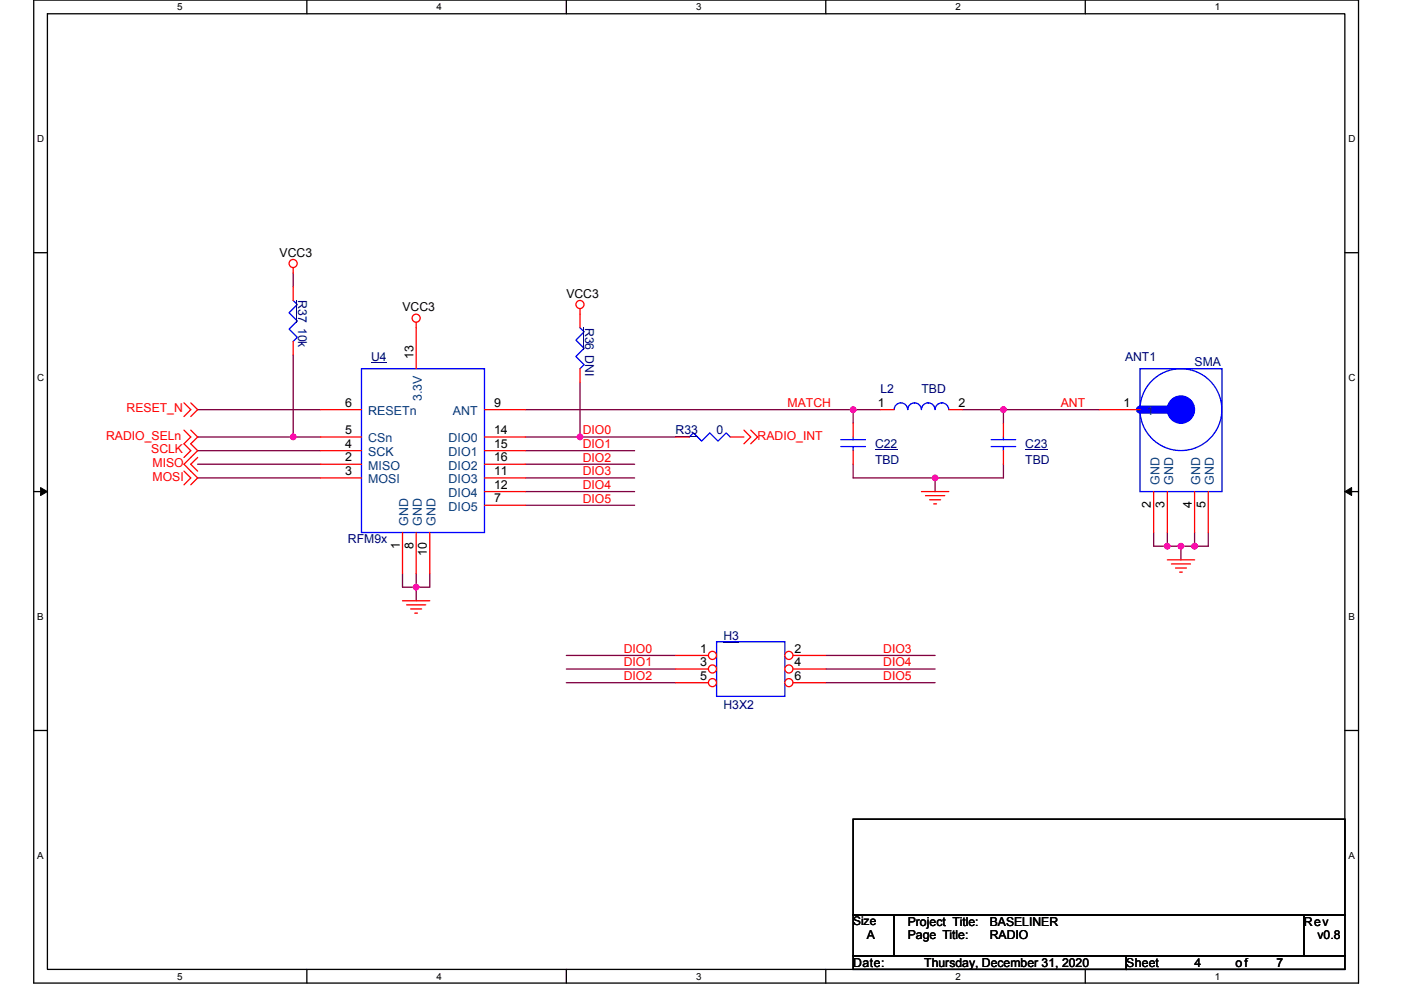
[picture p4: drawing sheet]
<svg xmlns="http://www.w3.org/2000/svg" width="297mm" height="210mm" viewBox="0 0 297 210" stroke-linecap="round" stroke-linejoin="round" font-family="sans-serif">
<path d="M7.2 0h280.8v208.5h-280.8zM10.1 2.9h275v202.7h-275z" fill="none" stroke="#000" stroke-width=".28"/>
<g fill="#fff">
<path d="M37.5 .3h1.2v2.3h-1.2z"/>
<path d="M37.5 205.9h1.2v2.3h-1.2z"/>
</g>
<path d="M65.1 0v2.9M65.1 205.6v2.9" fill="none" stroke="#000" stroke-width=".28"/>
<g fill="#fff">
<path d="M92.6 .3h1.1v2.3h-1.1z"/>
<path d="M92.6 205.9h1.1v2.3h-1.1z"/>
</g>
<path d="M120.1 0v2.9M120.1 205.6v2.9" fill="none" stroke="#000" stroke-width=".28"/>
<g fill="#fff">
<path d="M147.6 .3h1.1v2.3h-1.1z"/>
<path d="M147.6 205.9h1.1v2.3h-1.1z"/>
</g>
<path d="M175.1 0v2.9M175.1 205.6v2.9" fill="none" stroke="#000" stroke-width=".28"/>
<g fill="#fff">
<path d="M202.6 .3h1.1v2.3h-1.1z"/>
<path d="M202.6 205.9h1.1v2.3h-1.1z"/>
</g>
<path d="M230.1 0v2.9M230.1 205.6v2.9" fill="none" stroke="#000" stroke-width=".28"/>
<g fill="#fff">
<path d="M257.6 .3h1.2v2.3h-1.2z"/>
<path d="M257.6 205.9h1.2v2.3h-1.2z"/>
<path d="M7.9 28.3h1.5v2.3h-1.5z"/>
<path d="M285.9 28.3h1.5v2.3h-1.5z"/>
<path d="M7.9 78.9h1.5v2.3h-1.5z"/>
<path d="M285.9 78.9h1.5v2.3h-1.5z"/>
</g>
<path d="M7.2 53.6h2.9M285.1 53.6h2.9" fill="none" stroke="#000" stroke-width=".28"/>
<g fill="#fff">
<path d="M7.9 129.6h1.4v2.3h-1.4z"/>
<path d="M285.9 129.6h1.3v2.3h-1.3z"/>
</g>
<path d="M7.2 104.3h2.9M285.1 104.3h2.9" fill="none" stroke="#000" stroke-width=".28"/>
<path d="M8.6 103.4l1.5 .9-1.5 .8zM285.1 104.3l1.5-.9v1.7z" fill="#000" stroke="#000" stroke-width=".21"/>
<g fill="#fff">
<path d="M7.9 180.3h1.4v2.3h-1.4z"/>
<path d="M285.9 180.3h1.4v2.3h-1.4z"/>
</g>
<path d="M7.2 154.9h2.9M285.1 154.9h2.9M180.9 173.8h104.2v20.2h-104.2zM180.9 194h8.7v8.7h-8.7zM189.6 194h86.9v8.7h-86.9zM276.5 194h8.6v8.7h-8.6zM180.9 202.7h57.9v2.9h-57.9zM238.8 202.7h46.3v2.9h-46.3z" fill="none" stroke="#000" stroke-width=".28"/>
<g fill="none" stroke="#800040" stroke-width=".28">
<path d="M62.2 57.9v2.9M62.2 75.3v17.4M41.9 98.5h26.1M41.9 92.7h20.3M41.9 95.6h26.1M41.9 86.9h26.1M62.2 92.7h5.8M111.4 86.9h69.5M111.4 92.7h11.6M111.4 95.6h23.2M111.4 98.5h23.2M123 81.1v11.6"/>
<path d="M123 92.7h20.3M180.9 86.9v2.9M180.9 98.5v2.9h17.4M180.9 86.9h5.8M204.1 86.9h8.6M212.7 86.9v2.9M212.7 86.9h20.3M212.7 98.5v2.9h-14.4M41.9 101.4h26.1M111.4 101.4h23.2M111.4 104.3h23.2M111.4 107.2h23.2"/>
<path d="M198.3 101.4v2.9M244.6 112.9v2.9h2.9M247.5 115.8h2.9M247.5 112.9v2.9M250.4 115.8h2.9M250.4 115.8v2.9M253.3 112.9v2.9M256.2 112.9v2.9h-2.9M85.3 121.6v2.9h2.9M88.2 121.6v2.9M88.2 124.5v2.9M91.1 121.6v2.9h-2.9"/>
<path d="M120.1 139h23.2M175.1 139h23.2M120.1 141.9h23.2M120.1 144.8h23.2M175.1 141.9h23.2M175.1 144.8h23.2"/>
</g>
<g fill="#f0f" stroke="#f0f" stroke-width=".28">
<circle cx="88.2" cy="124.5" r=".57"/>
<circle cx="123" cy="92.7" r=".57"/>
<circle cx="180.9" cy="86.9" r=".57"/>
<circle cx="198.2" cy="101.4" r=".57"/>
<circle cx="212.7" cy="86.9" r=".57"/>
<circle cx="253.3" cy="115.8" r=".57"/>
<circle cx="247.5" cy="115.8" r=".57"/>
<circle cx="250.4" cy="115.8" r=".57"/>
<circle cx="62.2" cy="92.7" r=".57"/>
</g>
<g fill="none" stroke="#f00" stroke-width=".28">
<path d="M62.2 56.8v1.1M62.2 60.8v2.9M62.2 72.4v2.9M88.2 68.4v1.1M123 65.5v4M123 78.2v2.9M39 99.9l1.4 1.5-1.4 1.4M39 91.2l1.4 1.5-1.4 1.4 1.4 1.5-1.4 1.4M39 85.4l1.4 1.5-1.4 1.4M40.4 91.2l1.5 1.5-1.5 1.4 1.5 1.5-2.9 2.9 2.9 2.9-1.5 1.4M40.4 85.4l1.5 1.5-1.5 1.4M41.9 97l-1.5 1.5 1.5 1.4"/>
<path d="M157.7 91.2l1.5 1.5-1.5 1.4M159.2 91.2l1.4 1.5-1.4 1.4M195.4 104.3h5.8M196.2 105.1h4.1M197.1 106h2.3M198 106.9h.6M247.5 118.7h5.8M248.4 119.6h4M85.3 127.4h5.8M86.2 128.3h4.1M87.1 129.2h2.3M87.9 130h.6"/>
<path d="M249.2 120.5h2.3M250.1 121.3h.6"/>
<circle cx="62.2" cy="55.9" r=".86"/>
<circle cx="88.2" cy="67.5" r=".86"/>
<circle cx="123" cy="64.6" r=".86"/>
</g>
<path d="M62.2 63.7l.8 .9-1.7 1.7 1.7 1.8-1.7 1.7 1.7 1.7-.8 .9M123 69.5l.8 .9-1.7 1.7 1.7 1.8-1.7 1.7 1.7 1.7-.8 .9M151.9 136.1h14.5v11.6h-14.5z" fill="none" stroke="#00f" stroke-width=".28"/>
<path d="M62.9 63.7v4.8M123.7 69.5v4.8M153.4 136.2h3.3" fill="none" stroke="#000080" stroke-width=".21"/>
<circle cx="151.1" cy="139" r=".86" fill="#fff" stroke="#f00" stroke-width=".28"/>
<path d="M143.3 139h6.9" fill="none" stroke="#f00" stroke-width=".28"/>
<circle cx="167.3" cy="139" r=".86" fill="#fff" stroke="#f00" stroke-width=".28"/>
<path d="M168.1 139h7" fill="none" stroke="#f00" stroke-width=".28"/>
<circle cx="151.1" cy="141.9" r=".86" fill="#fff" stroke="#f00" stroke-width=".28"/>
<path d="M143.3 141.9h6.9" fill="none" stroke="#f00" stroke-width=".28"/>
<circle cx="167.3" cy="141.9" r=".86" fill="#fff" stroke="#f00" stroke-width=".28"/>
<path d="M168.1 141.9h7" fill="none" stroke="#f00" stroke-width=".28"/>
<circle cx="151.1" cy="144.8" r=".86" fill="#fff" stroke="#f00" stroke-width=".28"/>
<path d="M143.3 144.8h6.9" fill="none" stroke="#f00" stroke-width=".28"/>
<circle cx="167.3" cy="144.8" r=".86" fill="#fff" stroke="#f00" stroke-width=".28"/>
<g fill="none" stroke="#f00" stroke-width=".28">
<path d="M88.2 69.5v8.7M68 98.5h8.6M68 95.6h8.6M68 92.7h8.6M68 86.9h8.6M102.7 86.9h8.7M102.7 92.7h8.7M102.7 95.6h8.7M102.7 98.5h8.7M143.3 92.7h2.9M154.8 92.7h2.9M180.9 89.8v2.9"/>
<path d="M180.9 95.6v2.9M186.7 86.9h2.9M201.2 86.9h2.9M212.7 89.8v2.9M212.7 95.6v2.9M233 86.9h8.7M68 101.4h8.6M85.3 112.9v8.7M88.2 112.9v8.7M91.1 112.9v8.7M102.7 107.2h8.7M102.7 101.4h8.7"/>
<path d="M102.7 104.3h8.7M244.6 104.3v8.6M247.5 104.3v8.6M253.3 104.3v8.6M256.2 104.3v8.6M168.1 144.8h7"/>
</g>
<g fill="none" stroke="#00f" stroke-width=".28">
<path d="M76.6 78.2h26.1v34.7h-26.1zM241.7 78.2h17.4v26.1h-17.4zM146.2 92.7l.8-.9 1.8 1.8 1.7-1.8 1.7 1.8 1.8-1.8 .8 .9M178.3 94.7h5.2M178.3 93.3h5.2M180.9 92.7v.6M180.9 94.7v.9M189.6 86.9a1.43 1.43 0 0 1 1.4-1.5 1.43 1.43 0 0 1 1.4 1.5 1.46 1.46 0 0 1 1.5-1.5 1.45 1.45 0 0 1 1.4 1.5M195.4 86.9a1.43 1.43 0 0 1 1.4-1.5 1.45 1.45 0 0 1 1.4 1.5M198.3 86.9a1.42 1.42 0 0 1 1.4-1.5 1.45 1.45 0 0 1 1.4 1.5M210.1 94.7h5.2M210.1 93.3h5.2"/>
<path d="M212.7 92.7v.6M212.7 94.7v.9"/>
<circle cx="250.4" cy="86.9" r="8.7"/>
</g>
<path d="M78.7 76.8h3.3M143.3 92.5h4.7M185.5 95.4h4.8M217.4 95.4h4.7" fill="none" stroke="#000080" stroke-width=".21"/>
<circle cx="250.4" cy="86.9" r="2.88" fill="#00f" stroke="#00f" stroke-width=".28"/>
<path d="M241.7 86.9h5.8" fill="none" stroke="#00f" stroke-width="1.7"/>
<g fill="#f0f" stroke="#f0f" stroke-width=".28">
<circle cx="88.2" cy="124.5" r=".57"/>
<circle cx="123" cy="92.7" r=".57"/>
<circle cx="180.9" cy="86.9" r=".57"/>
<circle cx="198.2" cy="101.4" r=".57"/>
<circle cx="212.7" cy="86.9" r=".57"/>
<circle cx="253.3" cy="115.8" r=".57"/>
<circle cx="247.5" cy="115.8" r=".57"/>
<circle cx="250.4" cy="115.8" r=".57"/>
<circle cx="62.2" cy="92.7" r=".57"/>
</g>
<g font-size="2.6">
<text x="59.3" y="54.5">VCC3</text>
<text x="120.1" y="63.2">VCC3</text>
<text x="85.3" y="66.1">VCC3</text>
<text x="87.6" y="76.2" transform="rotate(-90 87.6 76.2)">13</text>
<text x="73.1" y="86.3">6</text>
<text x="104.8" y="86.3">9</text>
<text x="186.1" y="86.3">1</text>
<text x="203.2" y="86.3">2</text>
<text x="238.2" y="86.3">1</text>
<text x="73.1" y="95">4</text>
<text x="73.1" y="92.1">5</text>
<text x="104.8" y="92.1">14</text>
<text x="104.8" y="95">15</text>
<text x="73.1" y="97.9">2</text>
<text x="73.1" y="100.8">3</text>
<text x="104.8" y="100.8">11</text>
<text x="104.8" y="97.9">16</text>
<text x="104.8" y="106.6">7</text>
<text x="104.8" y="103.7">12</text>
<text x="244" y="107.8" transform="rotate(-90 244 107.8)">2</text>
<text x="246.9" y="107.8" transform="rotate(-90 246.9 107.8)">3</text>
<text x="252.7" y="107.8" transform="rotate(-90 252.7 107.8)">4</text>
<text x="255.6" y="107.8" transform="rotate(-90 255.6 107.8)">5</text>
<text x="84.7" y="116.4" transform="rotate(-90 84.7 116.4)">1</text>
<text x="87.6" y="116.4" transform="rotate(-90 87.6 116.4)">8</text>
<text x="90.5" y="117.9" transform="rotate(-90 90.5 117.9)">10</text>
<text x="148.4" y="138.4">1</text>
<text x="148.4" y="141.3">3</text>
<text x="168.4" y="138.4">2</text>
<text x="168.4" y="141.3">4</text>
<text x="148.4" y="144.2">5</text>
<text x="168.4" y="144.2">6</text>
<text x="192.5" y="196.4">Project Title:</text>
<text x="209.8" y="196.4">BASELINER</text>
<text x="276.5" y="196.4">Rev</text>
<text x="183.8" y="199.3">A</text>
<text x="192.5" y="199.3">Page Title:</text>
<text x="209.8" y="199.3">RADIO</text>
<text x="279.3" y="199.3">v0.8</text>
<text x="180.9" y="205">Date:</text>
<text x="196" y="205">Thursday, December 31, 2020</text>
<text x="238.8" y="205">Sheet</text>
<text x="253.3" y="205">4</text>
<text x="262" y="205">of</text>
<text x="270.7" y="205">7</text>
</g>
<g font-size="2.6" fill="#000080">
<text x="63.2" y="63.7" transform="rotate(90 63.2 63.7)">R37</text>
<text x="63.2" y="69.5" transform="rotate(90 63.2 69.5)">10k</text>
<text x="124" y="69.5" transform="rotate(90 124 69.5)">R36 DNI</text>
<text x="78.7" y="76.5">U4</text>
<text x="238.5" y="76.5">ANT1</text>
<text x="253.3" y="77.6">SMA</text>
<text x="186.7" y="83.4">L2</text>
<text x="195.4" y="83.4">TBD</text>
<text x="143.3" y="92.1">R33</text>
<text x="151.9" y="92.1">0</text>
<text x="185.5" y="95">C22</text>
<text x="217.4" y="95">C23</text>
<text x="185.5" y="98.5">TBD</text>
<text x="217.4" y="98.5">TBD</text>
<text x="73.8" y="115.3">RFM9x</text>
<text x="153.4" y="135.8">H3</text>
<text x="153.4" y="150.3">H3X2</text>
</g>
<g font-size="2.6" fill="#f00">
<text x="26.8" y="87.5">RESET_N</text>
<text x="167" y="86.3">MATCH</text>
<text x="224.9" y="86.3">ANT</text>
<text x="22.5" y="93.3">RADIO_SELn</text>
<text x="123.5" y="92.1">DIO0</text>
<text x="123.5" y="95">DIO1</text>
<text x="160.6" y="93.3">RADIO_INT</text>
<text x="32.1" y="96.2">SCLK</text>
<text x="32.3" y="99.1">MISO</text>
<text x="32.3" y="102">MOSI</text>
<text x="123.5" y="97.9">DIO2</text>
<text x="123.5" y="100.8">DIO3</text>
<text x="123.5" y="103.7">DIO4</text>
<text x="123.5" y="106.6">DIO5</text>
<text x="132.2" y="141.3">DIO1</text>
<text x="132.2" y="138.5">DIO0</text>
<text x="187.3" y="138.5">DIO3</text>
<text x="187.3" y="141.3">DIO4</text>
<text x="132.2" y="144.2">DIO2</text>
<text x="187.3" y="144.2">DIO5</text>
</g>
<g font-size="2.6" fill="#004080">
<text x="78.1" y="88.1">RESETn</text>
<text x="89.4" y="85.1" transform="rotate(-90 89.4 85.1)">3.3V</text>
<text x="96" y="88.1">ANT</text>
<text x="243.1" y="88.1">1</text>
<text x="78.1" y="93.9">CSn</text>
<text x="95.1" y="93.9">DIO0</text>
<text x="78.1" y="99.6">MISO</text>
<text x="78.1" y="96.8">SCK</text>
<text x="95.1" y="96.8">DIO1</text>
<text x="95.1" y="99.6">DIO2</text>
<text x="78.1" y="102.5">MOSI</text>
<text x="95.1" y="102.5">DIO3</text>
<text x="95.1" y="105.4">DIO4</text>
<text x="245.8" y="102.8" transform="rotate(-90 245.8 102.8)">GND</text>
<text x="248.7" y="102.8" transform="rotate(-90 248.7 102.8)">GND</text>
<text x="254.5" y="102.8" transform="rotate(-90 254.5 102.8)">GND</text>
<text x="257.4" y="102.8" transform="rotate(-90 257.4 102.8)">GND</text>
<text x="86.5" y="111.5" transform="rotate(-90 86.5 111.5)">GND</text>
<text x="89.4" y="111.5" transform="rotate(-90 89.4 111.5)">GND</text>
<text x="92.3" y="111.5" transform="rotate(-90 92.3 111.5)">GND</text>
<text x="95.1" y="108.3">DIO5</text>
</g>
<text font-size="2.5" x="180.9" y="196.3">Size</text>
<g font-size="2.1">
<text x="37.5" y="2.2">5</text>
<text x="92.6" y="2.2">4</text>
<text x="147.6" y="2.2">3</text>
<text x="202.6" y="2.2">2</text>
<text x="257.6" y="2.2">1</text>
<text x="7.9" y="30.1">D</text>
<text x="285.9" y="30.1">D</text>
<text x="7.9" y="80.8">C</text>
<text x="285.9" y="80.8">C</text>
<text x="7.9" y="131.4">B</text>
<text x="285.9" y="131.4">B</text>
<text x="7.9" y="182.1">A</text>
<text x="285.9" y="182.1">A</text>
<text x="37.5" y="207.8">5</text>
<text x="92.6" y="207.8">4</text>
<text x="147.6" y="207.8">3</text>
<text x="202.6" y="207.8">2</text>
<text x="257.6" y="207.8">1</text>
</g>
</svg>
